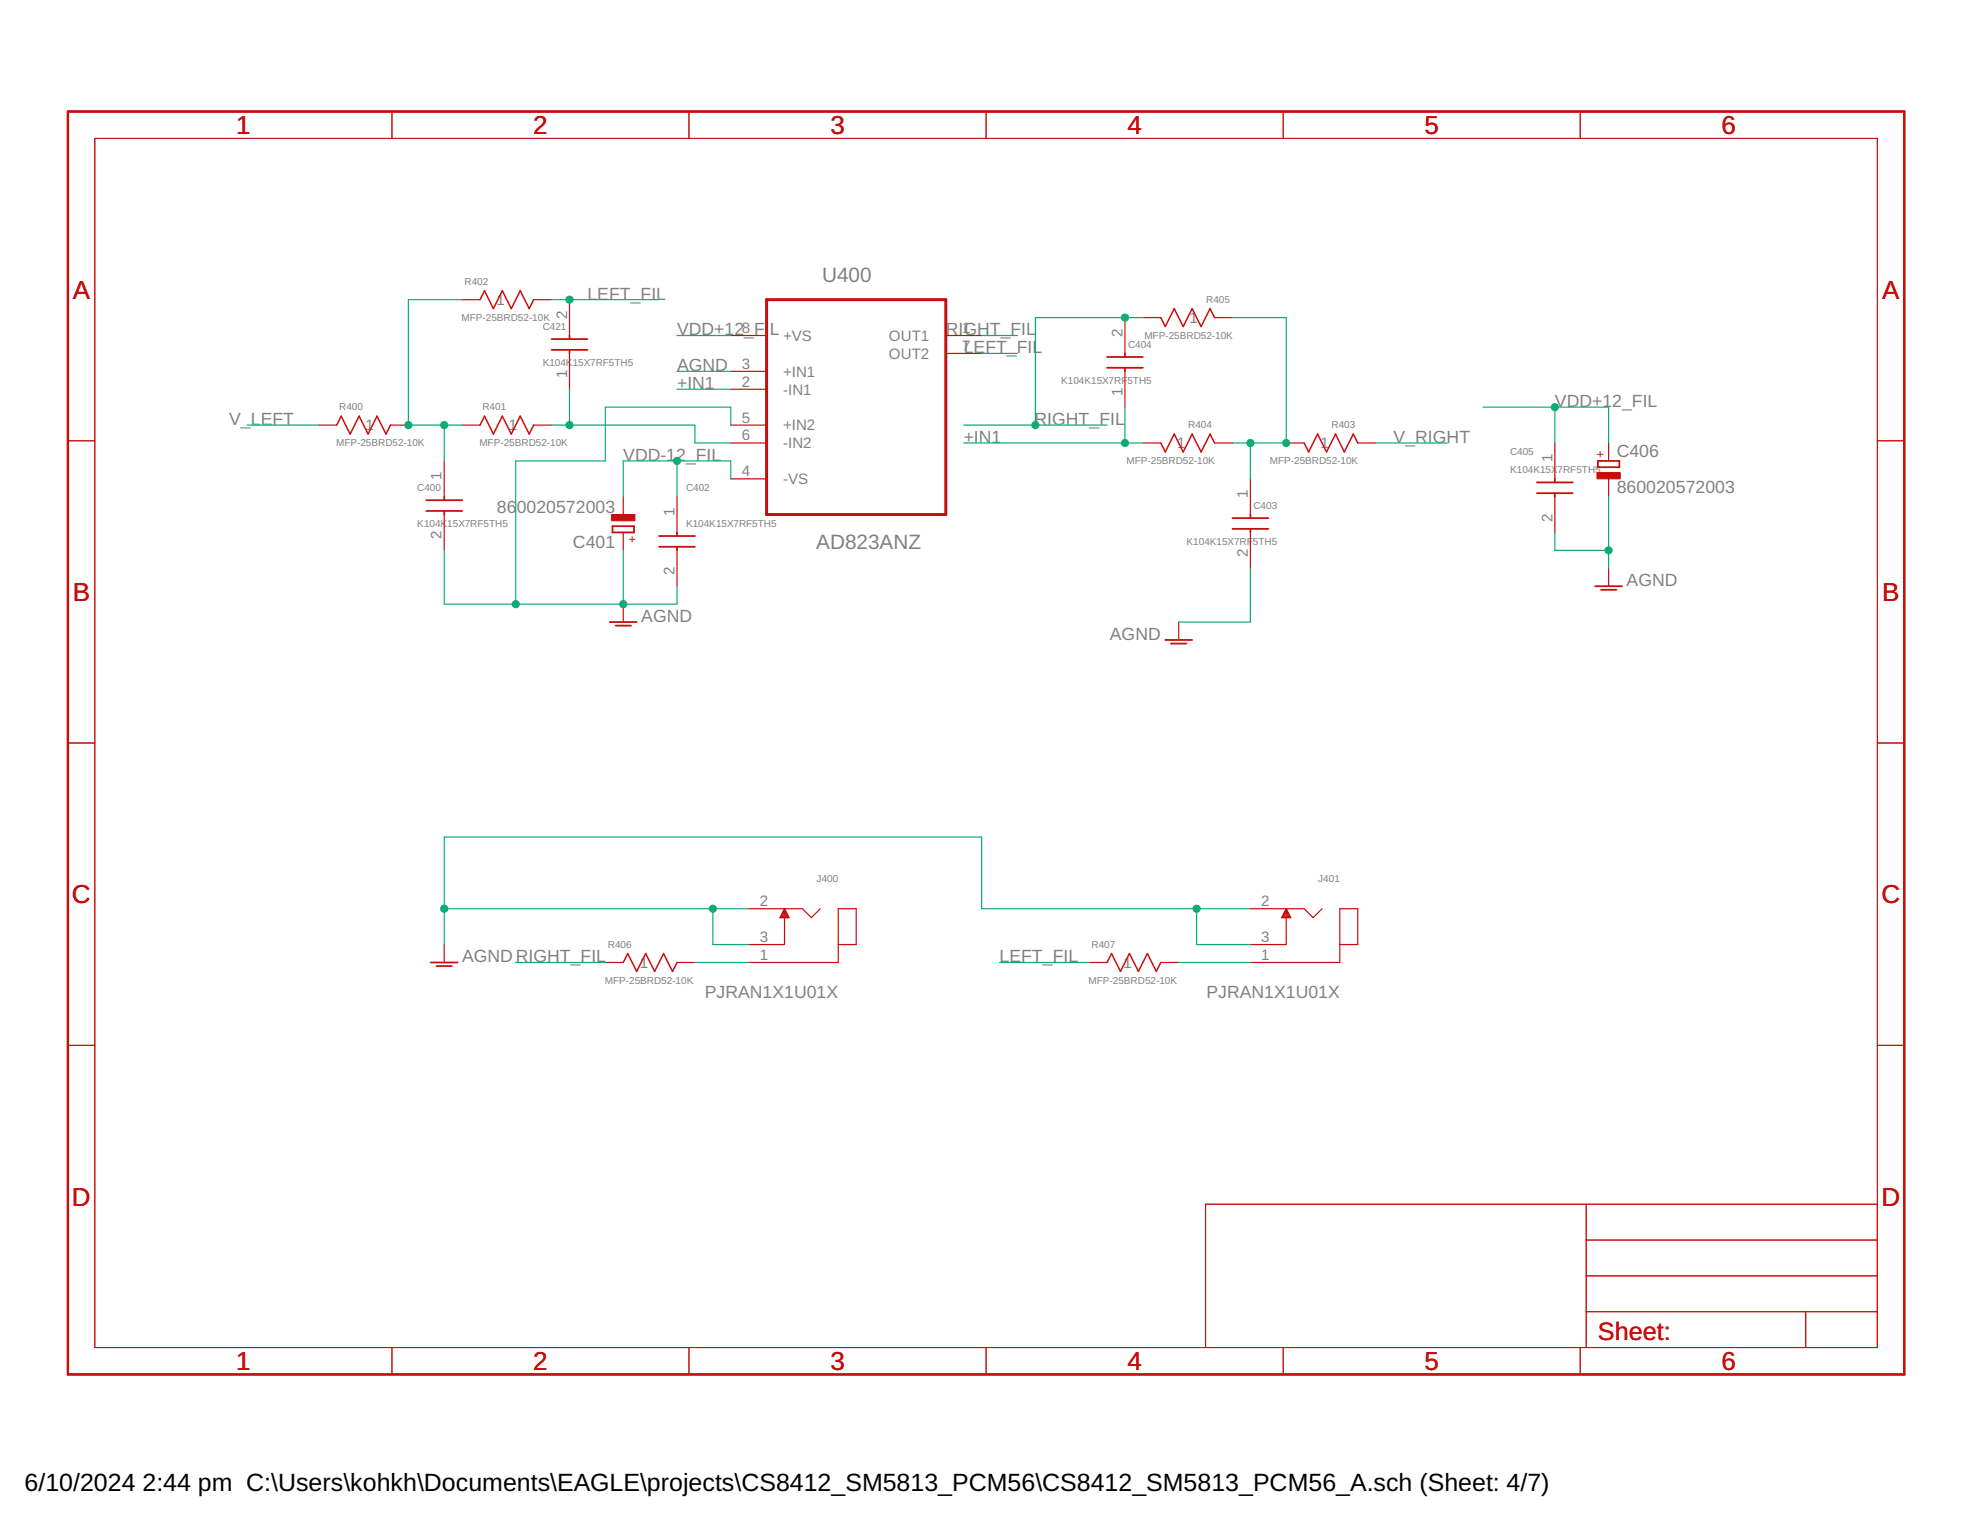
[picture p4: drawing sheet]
<svg xmlns="http://www.w3.org/2000/svg" width="279mm" height="216mm" viewBox="0 0 279 216" stroke-linecap="round" stroke-linejoin="round" font-family="sans-serif">
<g fill="none" stroke="#c90d0c" stroke-width=".14">
<path d="M13.4 19.6h252.7v171.4h-252.7zM55.6 15.8v3.8M97.7 15.8v3.8M139.8 15.8v3.8M181.9 15.8v3.8M224 15.8v3.8M9.6 62.5h3.8M266.1 62.5h3.8M9.6 105.3h3.8M266.1 105.3h3.8M9.6 148.2h3.8M266.1 148.2h3.8"/>
<path d="M224.9 170.7v20.3M224.9 175.8h41.2M266.1 170.7h-95.2v20.3M55.6 191v3.8M97.7 191v3.8M139.8 191v3.8M181.9 191v3.8M224 191v3.8M224.9 185.9h41.2M224.9 180.9h41.2M256 185.9v5.1"/>
</g>
<path d="M9.6 15.8h260.3v179h-260.3z" fill="none" stroke="#c90d0c" stroke-width=".32"/>
<g fill="none" stroke="#c90d0c" stroke-width=".25">
<path d="M78.2 49.6h5.1M78.2 48.1h5.1M80.7 47.6v.5M80.7 49.6v.5M156.9 52.1h5.1M156.9 50.6h5.1M159.5 50.1v.5M159.5 52.1v.5M60.4 70.9h5.1M60.4 72.4h5.1M63 70.4v.5M63 72.4v.5"/>
<path d="M86.8 74.6h3.1v.9h-3.1zM93.4 76h5.1M93.4 77.5h5.1M96 75.5v.5M96 77.5v.5M174.7 73.4h5.1M174.7 75h5.1M177.2 72.9v.5M177.2 75v.5M217.9 68.4h5M217.9 69.9h5M220.4 67.9v.5"/>
<path d="M220.4 69.9v.5M226.5 65.3h3.1v.9h-3.1zM86.4 88.2h3.9M87.3 88.7h2.2M165.2 90.7h3.8M166 91.2h2.2M226.1 83.1h3.8M226.9 83.6h2.2M61.1 136.4h3.8M61.9 136.9h2.2"/>
</g>
<g fill="none" stroke="#c90d0c" stroke-width=".17">
<path d="M65.5 42.5h2.6M75.6 42.5h2.6M80.7 42.5v5.1M80.7 50.1v5.1M103.6 47.6h5.1M103.6 52.6h5.1M103.6 55.2h5.1M134.1 47.6h5M134.1 50.1h5M159.5 45v5.1M159.5 52.6v5.1M162 45h2.5"/>
<path d="M172.2 45h2.5M45.2 60.3h2.5M55.4 60.3h2.5M63 65.3v5.1M63 72.9v5.1M65.5 60.3h2.6M75.6 60.3h2.6M88.3 70.4v2.5M88.3 75.5v2.5M96 70.4v5.1M96 78v5.1M103.6 60.3h5.1"/>
<path d="M103.6 62.8h5.1M103.6 67.9h5.1M162 62.8h2.5M172.2 62.8h2.5M177.2 67.9v5M177.2 75.5v5.1M182.3 62.8h2.6M192.5 62.8h2.5M220.4 62.8v5.1M220.4 70.4v5.1M228 62.8v2.5M228 67.9v2.5"/>
<path d="M88.3 85.6v2.6M167.1 88.2v2.5M228 80.6v2.5M63 133.9v2.5M85.8 136.4h2.5M96 136.4h2.5M106.1 128.8h7.6l1.3 1.3 1.3-1.3M110.6 130.1h1.2M110.6 129.9h1.2M110.7 129.8h1M110.8 129.7h.9M110.8 129.6h.8"/>
<path d="M110.9 129.5h.6M111 129.3h.5M111 129.2h.4M111.1 129.1h.3M111.1 129h.2M111.2 128.9h.1M111.2 130.1v3.8h-5.1M111.2 128.8l.6 1.3h-1.2zM118.8 133.9h2.6v-5.1h-2.6v7.6h-12.7M154.4 136.4h2.5M164.5 136.4h2.6M177.2 128.8h7.7l1.2 1.3 1.3-1.3"/>
<path d="M181.7 130.1h1.2M181.8 129.9h1.1M181.8 129.8h1M181.9 129.7h.9M181.9 129.6h.8M182 129.5h.6M182.1 129.3h.5M182.1 129.2h.4M182.2 129.1h.3M182.2 129h.2M182.3 128.9h.1M182.3 130.1v3.8h-5.1"/>
<path d="M182.3 128.8l.7 1.3h-1.3zM189.9 133.9h2.6v-5.1h-2.6v7.6h-12.7"/>
</g>
<path d="M68.1 42.5l.6-1.3 1.2 2.6 1.3-2.6 1.3 2.6 1.2-2.6 1.3 2.6 .6-1.3M164.5 45l.7 1.3 1.3-2.5 1.2 2.5 1.3-2.5 1.3 2.5 1.2-2.5 .7 1.2M47.7 60.3l.7-1.3 1.2 2.5 1.3-2.5 1.3 2.5 1.2-2.5 1.3 2.5 .7-1.2M68.1 60.3l.6-1.3 1.2 2.5 1.3-2.5 1.3 2.5 1.2-2.5 1.3 2.5 .6-1.2M164.5 62.8l.7 1.3 1.3-2.6 1.2 2.6 1.3-2.6 1.3 2.6 1.2-2.6 .7 1.3M184.9 62.8l.6 1.3 1.3-2.6 1.2 2.6 1.3-2.6 1.3 2.6 1.2-2.6 .7 1.3M88.3 136.4l.7-1.2 1.3 2.5 1.2-2.5 1.3 2.5 1.3-2.5 1.2 2.5 .7-1.3M156.9 136.4l.7-1.2 1.2 2.5 1.3-2.5 1.3 2.5 1.2-2.5 1.3 2.5 .6-1.3" fill="none" stroke="#c90d0c" stroke-width=".21"/>
<path d="M108.7 42.5h25.4v30.4h-25.4z" fill="none" stroke="#c90d0c" stroke-width=".42"/>
<g fill="#c90d0c" stroke="#c90d0c" stroke-width=".14">
<path d="M86.7 72.9h3.3v.9h-3.3z"/>
<path d="M226.4 67h3.3v.9h-3.3z"/>
</g>
<g fill="none" stroke="#0dab76" stroke-width=".17">
<path d="M65.5 42.5h-7.6v17.8h7.6M78.2 42.5h15.2M80.7 55.2v5.1M96 52.6h7.6M96 47.6h7.6M96 55.2h7.6M139.1 47.6h5.1M139.1 50.1h5.1M159.5 57.7v5.1M162 45h-15.2v15.3M174.7 45h7.6v17.8h-7.6M210.2 57.7h17.8v5.1"/>
<path d="M220.4 57.7v5.1M35 60.3h10.2M63 78v7.6h33v-2.5M63 60.3v5M78.2 60.3h20.3v2.5h5.1M88.3 78v7.6M96 65.3v5.1M103.6 67.9v-2.6h-15.3v5.1M103.6 60.3v-2.6h-17.8v7.6h-12.7v20.3M136.6 60.3h20.3M136.6 62.8h25.4M177.2 62.8v5.1"/>
<path d="M195 62.8h10.2M220.4 75.5v2.5h7.6M228 70.4v10.2M177.2 80.6v7.6h-10.1M63 128.8h43.1M73.1 136.4h12.7M98.5 136.4h7.6M101 128.8v5.1h5.1M141.7 136.4h12.7M167.1 136.4h10.1M169.6 128.8v5.1h7.6M177.2 128.8h-38.1v-10.1h-76.1v15.2"/>
</g>
<g fill="#0dab76" stroke="#0dab76" stroke-width=".14">
<circle cx="88.3" cy="85.6" r=".51"/>
<circle cx="73.1" cy="85.6" r=".51"/>
<circle cx="228" cy="78" r=".51"/>
<circle cx="101" cy="128.8" r=".51"/>
<circle cx="169.6" cy="128.8" r=".51"/>
<circle cx="63" cy="128.8" r=".51"/>
<circle cx="159.5" cy="45" r=".51"/>
<circle cx="146.8" cy="60.3" r=".51"/>
<circle cx="80.7" cy="42.5" r=".51"/>
<circle cx="63" cy="60.3" r=".51"/>
<circle cx="57.9" cy="60.3" r=".51"/>
<circle cx="159.5" cy="62.8" r=".51"/>
<circle cx="177.2" cy="62.8" r=".51"/>
<circle cx="182.3" cy="62.8" r=".51"/>
<circle cx="80.7" cy="60.3" r=".51"/>
<circle cx="96" cy="65.3" r=".51"/>
<circle cx="220.4" cy="57.7" r=".51"/>
</g>
<g font-size="3.7" fill="#c90d0c">
<text x="33.5" y="19">1</text>
<text x="75.6" y="19">2</text>
<text x="117.7" y="19">3</text>
<text x="159.8" y="19">4</text>
<text x="201.9" y="19">5</text>
<text x="244.1" y="19">6</text>
<text x="10.3" y="42.3">A</text>
<text x="266.8" y="42.3">A</text>
<text x="10.3" y="85.2">B</text>
<text x="266.8" y="85.2">B</text>
<text x="10.2" y="128">C</text>
<text x="266.7" y="128">C</text>
<text x="10.2" y="170.9">D</text>
<text x="266.7" y="170.9">D</text>
<text x="33.5" y="194.2">1</text>
<text x="75.6" y="194.2">2</text>
<text x="117.7" y="194.2">3</text>
<text x="159.8" y="194.2">4</text>
<text x="201.9" y="194.2">5</text>
<text x="244.1" y="194.2">6</text>
</g>
<text font-size="3.6" fill="#c90d0c" x="226.5" y="189.9">Sheet:</text>
<g font-size="3.5">
<text x="3.5" y="211.4">6/10/2024</text>
<text x="20.2" y="211.4">2:44 pm C:\Users\kohkh\Documents\EAGLE\projects\CS8412_SM5813_PCM56\CS8412_SM5813_PCM56_A.sch (Sheet: 4/7)</text>
</g>
<g font-size="2.9" fill="#808080">
<text x="116.5" y="40">U400</text>
<text x="115.7" y="77.8">AD823ANZ</text>
</g>
<g font-size="2.5" fill="#808080">
<text x="83.3" y="42.5">LEFT_FIL</text>
<text x="96" y="47.6">VDD+12_FI</text>
<text x="109.1" y="47.6">L</text>
<text x="134.1" y="47.6">RIGHT_FIL</text>
<text x="96" y="52.6">AGND</text>
<text x="136.6" y="50.1">LEFT_FIL</text>
<text x="96" y="55.2">+IN1</text>
<text x="220.4" y="57.7">VDD+12_FIL</text>
<text x="32.5" y="60.3">V_LEFT</text>
<text x="88.4" y="65.3">VDD-12_FIL</text>
<text x="136.6" y="62.8">+IN1</text>
<text x="146.7" y="60.3">RIGHT_FIL</text>
<text x="197.6" y="62.8">V_RIGHT</text>
<text x="229.2" y="64.8">C406</text>
<text x="229.2" y="69.9">860020572003</text>
<text x="70.5" y="72.7">86</text>
<text x="73.2" y="72.7">0020572003</text>
<text x="81.2" y="77.8">C401</text>
<text x="230.6" y="83.1">AGND</text>
<text x="90.9" y="88.2">AGND</text>
<text x="157.3" y="90.7">AGND</text>
<text x="65.5" y="136.4">AGNDRIGHT_FIL</text>
<text x="141.7" y="136.4">LEFT_FIL</text>
<text x="99.9" y="141.5">PJRAN1X1U01X</text>
<text x="171" y="141.5">PJRAN1X1U01X</text>
</g>
<g font-size="2.1" fill="#808080">
<text x="70.4" y="43.2">1</text>
<text x="80.4" y="45.2" transform="rotate(-90 80.4 45.2)">2</text>
<text x="105.2" y="47.2">8</text>
<text x="136.4" y="47.2">1</text>
<text x="159.1" y="47.8" transform="rotate(-90 159.1 47.8)">2</text>
<text x="168.6" y="45.8">1</text>
<text x="80.4" y="53.6" transform="rotate(-90 80.4 53.6)">1</text>
<text x="105.2" y="52.3">3</text>
<text x="111" y="48.3">+VS</text>
<text x="111" y="53.4">+IN1</text>
<text x="126" y="48.3">OUT1</text>
<text x="126" y="50.9">OUT2</text>
<text x="136.4" y="49.7">7</text>
<text x="105.2" y="54.8">2</text>
<text x="105.2" y="59.9">5</text>
<text x="111" y="55.9">-IN1</text>
<text x="159.1" y="56.2" transform="rotate(-90 159.1 56.2)">1</text>
<text x="51.8" y="61">1</text>
<text x="72.1" y="61">1</text>
<text x="105.2" y="62.4">6</text>
<text x="111" y="61">+IN2</text>
<text x="111" y="63.6">-IN2</text>
<text x="166.9" y="63.6">1</text>
<text x="187.2" y="63.6">1</text>
<text x="220.1" y="65.5" transform="rotate(-90 220.1 65.5)">1</text>
<text x="62.6" y="68.1" transform="rotate(-90 62.6 68.1)">1</text>
<text x="105.2" y="67.5">4</text>
<text x="111" y="68.6">-VS</text>
<text x="176.9" y="70.6" transform="rotate(-90 176.9 70.6)">1</text>
<text x="62.6" y="76.5" transform="rotate(-90 62.6 76.5)">2</text>
<text x="95.6" y="73.2" transform="rotate(-90 95.6 73.2)">1</text>
<text x="220.1" y="73.9" transform="rotate(-90 220.1 73.9)">2</text>
<text x="95.6" y="81.6" transform="rotate(-90 95.6 81.6)">2</text>
<text x="176.9" y="79" transform="rotate(-90 176.9 79)">2</text>
<text x="107.7" y="128.5">2</text>
<text x="178.8" y="128.5">2</text>
<text x="90.7" y="137.2">1</text>
<text x="107.7" y="136.1">1</text>
<text x="107.7" y="133.5">3</text>
<text x="159.3" y="137.2">1</text>
<text x="178.8" y="136.1">1</text>
<text x="178.8" y="133.5">3</text>
</g>
<g font-size="1.8" fill="#c90d0c">
<text x="227.4" y="64.9" transform="rotate(-90 227.4 64.9)">+</text>
<text x="90.2" y="76.9" transform="rotate(-90 90.2 76.9)">+</text>
</g>
<g font-size="1.4" fill="#808080">
<text x="65.9" y="40.4">R402</text>
<text x="65.4" y="45.5">MFP-25BRD52-10K</text>
<text x="76.9" y="46.8">C421</text>
<text x="171" y="42.9">R405</text>
<text x="76.9" y="51.9">K104K15X7RF5TH5</text>
<text x="159.9" y="49.3">C404</text>
<text x="162.2" y="48">MFP-25BRD52-10K</text>
<text x="48.1" y="58.2">R400</text>
<text x="68.4" y="58.2">R401</text>
<text x="150.4" y="54.4">K104K15X7RF</text>
<text x="159.8" y="54.4">5TH5</text>
<text x="47.6" y="63.3">MFP-25BRD52-10K</text>
<text x="68" y="63.3">MFP-25BRD52-10K</text>
<text x="159.7" y="65.8">MFP-25BRD52-10K</text>
<text x="168.4" y="60.7">R404</text>
<text x="180" y="65.8">MFP-25BRD52-10K</text>
<text x="188.8" y="60.7">R403</text>
<text x="214.1" y="64.6">C405</text>
<text x="59.2" y="69.6">C400</text>
<text x="97.2" y="69.6">C402</text>
<text x="214.1" y="67.1">K104K15X</text>
<text x="220.8" y="67.1">7RF5TH5</text>
<text x="59.2" y="74.7">K104K</text>
<text x="63.4" y="74.7">15X7RF5TH5</text>
<text x="97.2" y="74.7">K104K15X7RF5TH5</text>
<text x="168.2" y="77.3">K104K15X7RF</text>
<text x="177.6" y="77.3">5TH5</text>
<text x="177.7" y="72.2">C403</text>
<text x="115.8" y="125">J400</text>
<text x="186.9" y="125">J401</text>
<text x="86.2" y="134.4">R406</text>
<text x="154.7" y="134.4">R407</text>
<text x="85.7" y="139.4">MFP-25BRD52-10K</text>
<text x="154.3" y="139.4">MFP-25BRD52-10K</text>
</g>
</svg>
